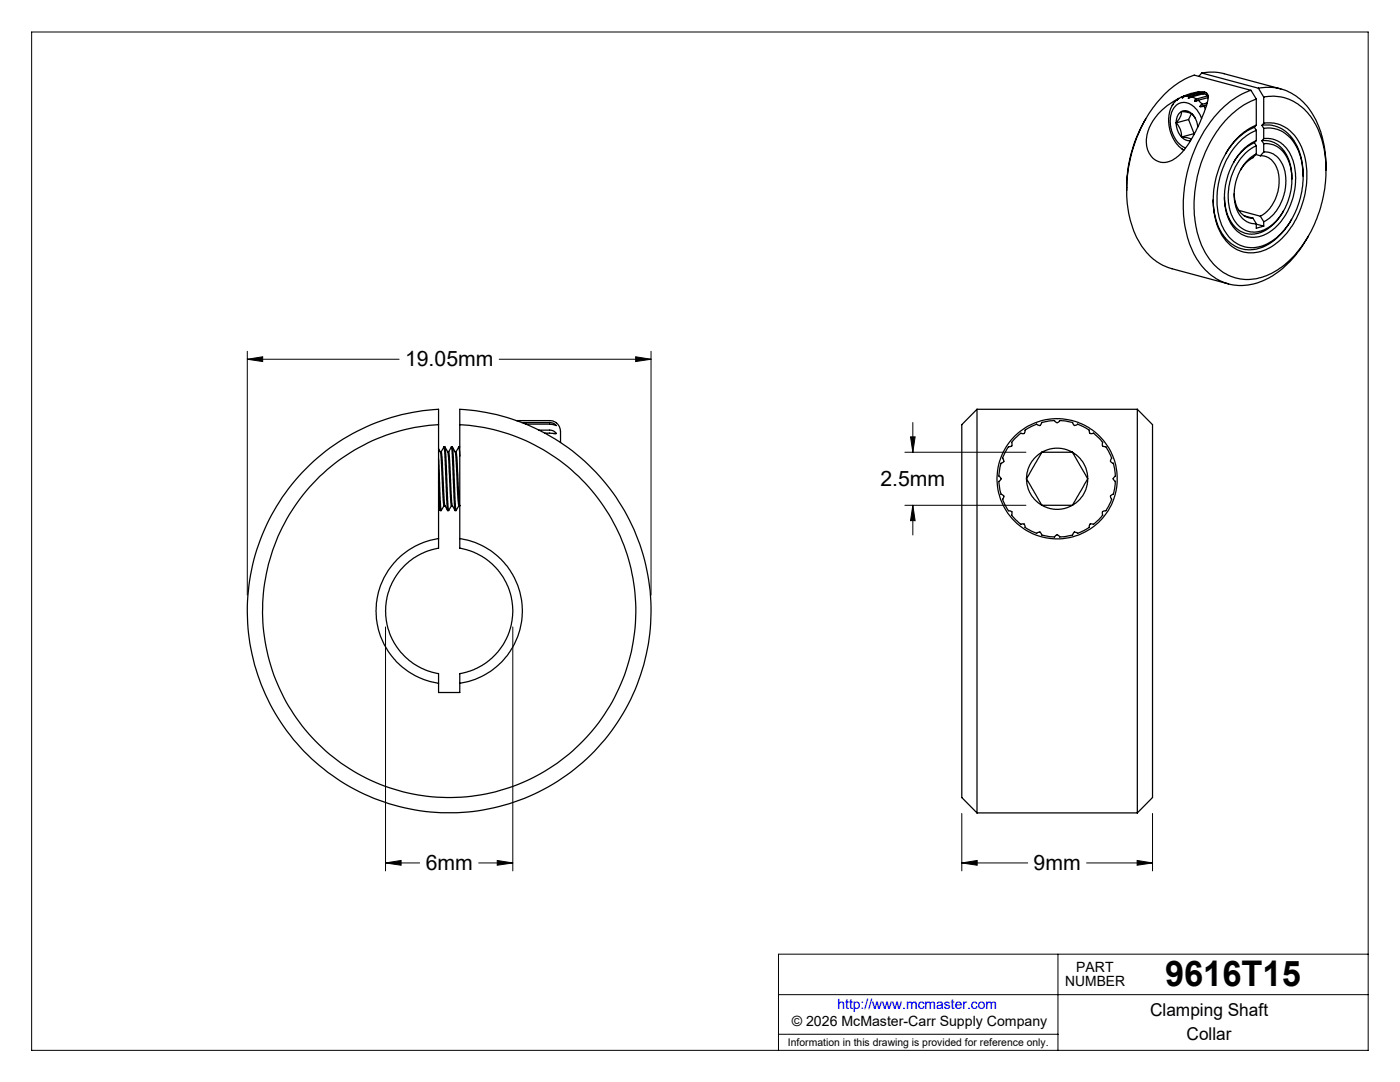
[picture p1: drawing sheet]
<svg xmlns="http://www.w3.org/2000/svg" width="279mm" height="216mm" viewBox="0 0 279 216" stroke-linecap="round" stroke-linejoin="round" font-family="sans-serif">
<g fill="none" stroke="#000" stroke-width=".2">
<path d="M6.3 6.4h266.7v203.2h-266.7zM49.4 71.7l3-.5v.9zM49.4 70.1v48.6M49.4 71.7h30.3M99.6 71.7h30.3M126.9 71.2l3 .5-3 .4zM129.9 70.1v48.6M180.6 90.2h24.2M181.7 87.2h.9l-.4 3zM182.2 84.3v5.9M180.6 100.8h24.2M182.2 100.8l.4 3.1h-.9z"/>
<path d="M182.2 100.8v6M76.9 125.1v48.7M102.3 125.1v48.7M76.9 172.2l3.1-.5v.9zM76.9 172.2h6.8M95.5 172.2h6.8M99.2 171.7l3.1 .5-3.1 .4zM191.9 172.2l3.1-.5v.9zM191.9 172.2h13.2M191.9 162.3v11.5M216.9 172.2h13.1M226.9 171.7l3.1 .5-3.1 .4z"/>
<path d="M230 162.3v11.5M155.4 198.5h117.6M211.1 190.4v19.2M273 190.4h-117.6v19.2M155.4 206.4h55.7"/>
</g>
<g fill="none" stroke="#000" stroke-width=".25">
<path d="M234.9 19.9l-.9 1.1M235.2 19.6l-.4 .4 .3-.2M235.9 19.3l1.8-.7 1.5-.3a1.47 1.47 0 0 1 1.9 .6 8.8 8.8 0 0 1-1.2 4.6l-1.2 2.7-1.1 1.9a8.7 8.7 0 0 1-4.6 4.2 3.6 3.6 0 0 1-4.2-3.6 9.3 9.3 0 0 1 4.6-7.9l1.9-1.2M236.1 19.3l-.9 .3M236.6 19.2l-.7 .3 .2-.2M236.6 19.2h.9M237.2 19.6h.1M237.5 19.2l-.3 .2v.2M237.8 19.3l-.6 .3M237.8 19.3l1 .5M238.6 18.6l-2.5 .7M238.6 18.6h.1"/>
<path d="M238.6 18.6h-.1M238.8 19.8l-.4 .2v.2M239.2 18.3l-.4 .3M239.8 14.6l2.6-.2 1.8 .3 11.4 3M239.8 18.6l.3 .1M239.8 18.6l-.8-.1-2.4 .7M239.8 14.6l11.3 3M239.8 14.6l-.5 .6M239.8 18.6l-2.3 .6M239.9 18.6h.1M240.8 18.5l-.8 .1M240.8 18.9l.3 .2"/>
<path d="M241.1 19.1l-.9-.4-2.4 .6M241.1 19.1l-2.3 .7M241.1 19.5l-2 .5M249.7 18a19.5 19.5 0 0 0-10.4 10 27.1 27.1 0 0 0-1.9 20.7 11.8 11.8 0 0 0 8.8 8.2 13 13 0 0 0 10.8-4.3l2.3-2.6 1.8-2.9M249.7 18l-11.4-3a19.6 19.6 0 0 0-10.5 10.4 26.7 26.7 0 0 0-1.5 20.7 11.7 11.7 0 0 0 7.6 7.5l11.3 3.1M249.7 18l1 1.8M250.7 19.8v5.2M251.1 17.6a10.3 10.3 0 0 1 11.3 5.9 21.2 21.2 0 0 1 2.2 10.5M251.1 17.6l1.1 1.8M252.2 19.4a9.4 9.4 0 0 1 10.2 5.1 22.1 22.1 0 0 1 1.2 16.8 22 22 0 0 1-9.2 12.9 9.5 9.5 0 0 1-13.7-3.5 21.9 21.9 0 0 1-1.6-16.2 21.7 21.7 0 0 1 9.9-14l1.7-.7M252.2 19.4v5.2M228.7 23.7a26.7 26.7 0 0 0-3.8 14.3"/>
<path d="M234 21l-.6 1.3-.2 1.3 .3 2.3 .5 1.4 .6 1.1 .7 .8 1 .8M234 21h.1M234.7 24.5l.2 1.3 .3 .8 .6 .7M234.7 24.5a3.7 3.7 0 0 1 1.1 2.8M235.8 22.3l.5-.2 .8 .1 .9 .6M235.8 22.3l-.6 .4-.3 .6-.2 1.2M235.8 27.3l.8 .6 1 .1M235.8 22.3l1.4 .1 .8 .4M235.8 27.3l1.2 .2 .8 .3M235.8 22.3a3.5 3.5 0 0 1-1.1 2.2M237.2 23.8l1.1 2.9M237.2 23.8l-2.5 .7"/>
<path d="M237.8 22.7l-.6 1.1M238 22.8l.6 .9 .4 1.7M238 22.8l.5 .8M238.3 26.7h.1M238.3 26.7l-2.5 .6M239 20l-.6 .2M239.1 20l-.7 .2M239.1 20l.8 .8M239.8 23.6l-.9-1.7-1.1-.9-.7-.4-.9-.2-.8 .2-.7 .4-.7 .9-.4 1.1-.1 1 .4 2.2 .6 1.4 .6 .9 .9 .7 .6 .3M239.9 20.8l-.3 .2-.1 .3M240.2 21.2l-.7 .1M240.2 21.2l.4 .5"/>
<path d="M240.8 21l-.6 .2M240.8 20.9l-1.3 .4M240.9 20.5l-1 .3M242.1 39.9a10.9 10.9 0 0 0 3.6 8.7 6.9 6.9 0 0 0 8.7-.8 13.9 13.9 0 0 0 3.4-4M244.4 39.3a7.6 7.6 0 0 0 3.4 6.9 5.6 5.6 0 0 0 6.6-1.7l1-1.2 .7-1.2M246.3 38.7l.1 1.2 .3 1.1 .6 1.1 1.3 1.1 .6 .3h.8M250.3 25.4a11.9 11.9 0 0 0-5.7 5.3M250.3 28.5a9 9 0 0 0-4.1 3.9M250.3 25.4l.4 .6M250.3 28.5l.4 .6M250.6 30.8l.9 .3M250.7 30.7l-.9 .6-1.1 1-1.2 1.8-.8 2.1-.4 2.1v1.6l.3 1.3 .9 1.8 .6 .7 .8 .6 .9 .3h.9"/>
<path d="M250.7 30.7l-.7 .8-1.6 1.3-.8 1.1M250.7 26v2M250.7 29.1v1.6M250.7 25l-.4 .4M250.7 28l-.4 .5M251.5 31.1l1.2 .1 .6 .3 .7 .7 .5 .6 .5 1.1 .3 1.6-.2 2.5-.6 1.8-1.2 1.9-.7 .8-1.1 .6M251.8 25a6.6 6.6 0 0 1 7.2 4.5 14.3 14.3 0 0 1 1.1 5.7M251.8 28.1a5.2 5.2 0 0 1 5.5 4 10.1 10.1 0 0 1 .5 3.7M251.8 25l.4 .6M251.8 28.1l.4 .6M252.2 24.6a7.1 7.1 0 0 1 7.6 4.9 17.6 17.6 0 0 1-5.3 19.2 6.9 6.9 0 0 1-9.7-.5 13.9 13.9 0 0 1-2.3-11.9 15.4 15.4 0 0 1 7.7-11.1l.5-.2M252.2 25.6a6.5 6.5 0 0 1 6.9 4.4 16.2 16.2 0 0 1-5.1 18 6.4 6.4 0 0 1-10.1-2.8 16.2 16.2 0 0 1 2.4-15.7 11.2 11.2 0 0 1 4.4-3.5"/>
<path d="M252.2 27.7a5.3 5.3 0 0 1 5.7 3.9 13.2 13.2 0 0 1-4.7 14.8 5.2 5.2 0 0 1-8-2.8 13.3 13.3 0 0 1 4.2-14.8l1.3-.8M252.2 28.7a5 5 0 0 1 5.1 3.8l.5 2.3a11.8 11.8 0 0 1-4.7 10.6 4.8 4.8 0 0 1-7.4-2.7l-.2-.8a11.8 11.8 0 0 1 4.4-12.4l.8-.4M252.2 30.3l1 .1 .9 .3 1.2 1.1 .9 1.6 .3 .9 .1 1.8-.4 2.9-.9 2.2-1.4 1.9-1.7 1.1M252.2 25.6v2.1M252.2 28.7v1.6M252.2 24.6l-.4 .4M252.2 27.7l-.4 .4M252.2 30.3l-.7 .8M247.2 42l4.3 1.1M248.3 43.1l1.7 .4M250 43.5l.7 1.1M250.7 44.6v.9l1.5-.4"/>
<path d="M250.7 44.7l1.5 .4M251.5 43.1l.7 1.1M252.2 44.2v.9M61.8 92.8a40.3 40.3 0 0 1 25.7-11.1v27.7h-.3a12.7 12.7 0 0 0-10.3 12.6 12.7 12.7 0 0 0 10.6 12.4v3.8h4.3v-3.8h.2a12.7 12.7 0 0 0 10.3-12.6 12.7 12.7 0 0 0-10.5-12.4v-27.7h1a40.3 40.3 0 0 1 35.1 52.9 40.3 40.3 0 0 1-59.8 21.3 40.3 40.3 0 0 1-6.3-63.1zM87.5 89.5l.4 .7M87.5 84.7a37.2 37.2 0 0 0-30.2 55.6 37.2 37.2 0 0 0 63.2 2.5 37.2 37.2 0 0 0-25.8-57.8l-2.9-.3M87.5 91.5l.3 8.3 .3 2M87.5 96.2l.4 5.7M87.9 90.1h.2M87.9 90.2l.7 10.7M88.1 90.1l.5-.9 .7 12.7h.2l.6-1M88.1 90.2l.2 1.6 .4 8.6 .1 .5 .5 1"/>
<path d="M88.6 89.2a.45 .45 0 0 1 .3 .7l.4 9.9 .2 2M88.8 89.2l.6 1M89.4 90.1h.1M89.4 90.2l.7 10.7M89.5 90.1l.6-.9 .7 12.7h.2l.6-1h.2M89.5 90.1l.2 1.9 .4 8.2 .1 .7 .6 1M90.1 89.2h.2l.1 .9 .4 9.7 .2 2M90.3 89.2l.5 1M90.8 90.1h.2M90.8 90.2l.6 9.6 .2 1.1M91 90.1l.6-.9 .2 1.8M91 90.1l.8 10.8"/>
<path d="M91.6 89.2h.2M103 83.9h6.7a2.41 2.41 0 0 1 2.2 3.1v1.3M104.1 84.3h5.7l.6 .2 .6 .4-1.3-.3h-4.7M107.6 85.8h2.3l.7 .3 .4 .4M108.8 86.4l2.2 .1M110.4 86.5h.6M195 81.7v80.5M195 81.7l-3.1 3v74.4l3.1 3.1M195 81.7h32M202.4 87.7l.3-.4a1.61 1.61 0 0 1 1.2-.8 .55 .55 0 0 0 .7-.7l2.3-1.2a.54 .54 0 0 0 .6 .3 .54 .54 0 0 0 .4-.6l2.5-.4a.54 .54 0 0 0 .6 .4 .54 .54 0 0 0 .5-.4l2.6 .4a.52 .52 0 0 0 .3 .6 .52 .52 0 0 0 .7-.3l2.3 1.2a.52 .52 0 0 0 .1 .7 .52 .52 0 0 0 .7-.1l1.9 1.9a.56 .56 0 0 0-.1 .7 .56 .56 0 0 0 .7 .1l1.2 2.3a.53 .53 0 0 0-.3 .7 .53 .53 0 0 0 .6 .3l.4 2.1-.1 .5a.53 .53 0 0 0-.3 .6 .53 .53 0 0 0 .4 .5l-.4 2.5a.53 .53 0 0 0-.6 .4 .53 .53 0 0 0 .3 .6l-1.2 2.3a.56 .56 0 0 0-.7 .2 .56 .56 0 0 0 .1 .7l-1.9 1.8a.52 .52 0 0 0-.7 0 .52 .52 0 0 0-.1 .6l-2.3 1.2a.52 .52 0 0 0-.7-.2 .52 .52 0 0 0-.3 .6l-2.6 .3a.54 .54 0 0 0-.5-.4 .54 .54 0 0 0-.6 .4l-2.5-.3a.54 .54 0 0 0-.4-.7 .54 .54 0 0 0-.6 .3l-2.3-1.2a.52 .52 0 0 0-.2-.6 .52 .52 0 0 0-.7 0l-1.8-1.8a.56 .56 0 0 0 0-.7 .56 .56 0 0 0-.6-.2l-1.2-2.3a.53 .53 0 0 0 .2-.6 .53 .53 0 0 0-.5-.4l-.4-2v-.6a.54 .54 0 0 0 .4-.5 .54 .54 0 0 0-.4-.5l.4-2.6a.53 .53 0 0 0 .5-.3 .53 .53 0 0 0-.2-.7l1.2-2.3a.56 .56 0 0 0 .6-.1 .56 .56 0 0 0 0-.7zM204.9 95.5a6.2 6.2 0 0 0 3 5.3M204.9 95.5l3 5.3"/>
<path d="M207.9 90.2a6.2 6.2 0 0 0-3 5.3M207.9 90.2l-3 5.3M207.9 90.2a6.1 6.1 0 0 1 6.1 0M207.9 90.2h6.1M214 90.2a6.1 6.1 0 0 1 3.1 5.3M214 90.2l3.1 5.3M217.1 95.5a6.1 6.1 0 0 1-3.1 5.3M217.1 95.5l-3.1 5.3M227 81.7l3 3v74.4l-3 3.1M227 81.7v80.5M87.5 101.3l.4 .6M87.5 107.5a14.6 14.6 0 0 0-12.5 14.4 14.6 14.6 0 0 0 12.5 14.4"/>
<path d="M88.8 100.9h-.2l-.5 1h-.2M90.1 100.9h.2M91.8 107.5a14.6 14.6 0 0 1 12.4 14.4 14.6 14.6 0 0 1-12.4 14.4M207.9 100.8a6.1 6.1 0 0 0 6.1 0M207.9 100.8h6.1M195 162.2h32"/>
<circle cx="211" cy="95.5" r="12"/>
</g>
<path d="M76.9 172.2l3.1-.5v.9zM99.2 171.7l3.1 .5-3.1 .4zM49.4 71.7l3-.5v.9zM126.9 71.2l3 .5-3 .4zM191.9 172.2l3.1-.5v.9zM226.9 171.7l3.1 .5-3.1 .4zM181.7 87.2h.9l-.4 3zM182.2 100.8l.4 3.1h-.9z" fill="#000"/>
<text font-size="7.1" x="232.5" y="196.8">9616T15</text>
<g font-size="4.2">
<text x="80.8" y="73.1">19.05mm</text>
<text x="175.7" y="96.9">2.5mm</text>
<text x="85" y="173.6">6mm</text>
<text x="206.3" y="173.6">9mm</text>
</g>
<g font-size="3.5">
<text x="229.5" y="202.8">Clamping Shaft</text>
<text x="236.8" y="207.5">Collar</text>
</g>
<g font-size="2.8">
<text x="212.6" y="196.8">NUMBER</text>
<text x="214.8" y="194">PART</text>
<text x="158" y="204.8">© 2026 McMaster-Carr Supply Company</text>
</g>
<text font-size="2.8" fill="#00f" x="167.1" y="201.4">http://www.mcmaster.com</text>
<text font-size="2.1" x="157.3" y="208.6">Information in this drawing is provided for reference only.</text>
</svg>
